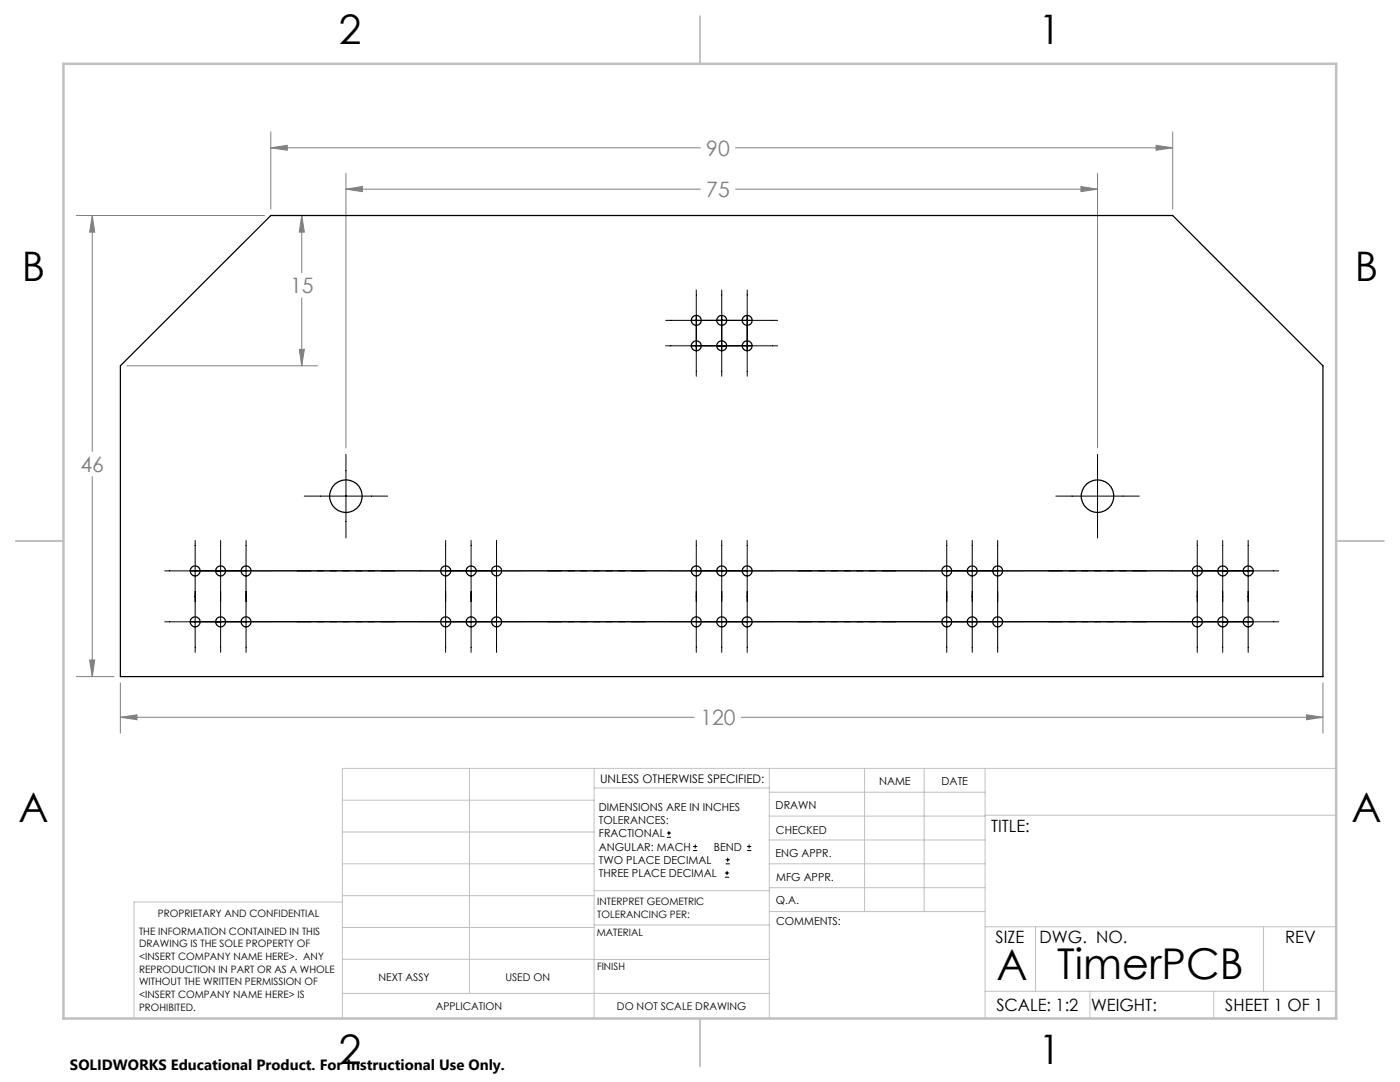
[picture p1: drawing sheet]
<svg xmlns="http://www.w3.org/2000/svg" width="279mm" height="216mm" viewBox="0 0 279 216" stroke-linecap="round" stroke-linejoin="round" font-family="sans-serif">
<g fill="none" stroke="#000" stroke-width=".2">
<path d="M139 57.9v17.2M144 57.9v17.2M149.1 57.9v17.2M132.9 63.9h22.3M132.9 69h22.3M60.7 99h16.7M69 90.7v16.7M210.7 99h16.7M219 90.7v16.7M32.9 113.9h21.3M38.9 107.8v22.4M44 107.8v22.4"/>
<path d="M49.1 107.8v22.4M83.9 113.9h20.3M88.9 107.8v22.4M94 107.8v22.4M99.1 107.8v22.4M133.9 113.9h20.3M139 107.8v22.4M144 107.8v22.4M149.1 107.8v22.4M183.9 113.9h20.3M188.9 107.8v22.4M194 107.8v22.4"/>
<path d="M199.1 107.8v22.4M233.9 113.9h21.3M238.9 107.8v22.4M244 107.8v22.4M249.1 107.8v22.4M32.9 124.1h21.3M83.9 124.1h20.3M133.9 124.1h20.3M183.9 124.1h20.3M233.9 124.1h21.3M133.1 167.1h.8M133.1 166.2h.8"/>
<path d="M133.5 165.8v.9M138.3 169.7h.8M138.3 168.9h.8M138.7 168.5v.8M144.7 175h.8M144.7 174.2h.8M144.8 172.4h.9M144.8 171.6h.9M145.1 173.8v.8M145.2 171.1v.9M149.1 169.7h.8M149.1 168.9h.8"/>
<path d="M149.5 168.5v.8"/>
</g>
<g fill="none" stroke="#808080" stroke-width=".2">
<path d="M54 29.5l3.3-.5v1zM54 26.3v15.4M54 29.5h85.8M69 37.7l3.3-.5v1zM69 34.6v54.8M69 37.7h70.8M146.8 29.5h87.2M146.8 37.7h72.2M215.7 37.2l3.3 .5-3.3 .5zM219 34.6v54.8M230.7 29l3.3 .5-3.3 .5zM234 26.3v15.4"/>
<path d="M15.2 43h37.6M18.4 43l.5 3.3h-1zM18.4 43v47.1M55.3 43h8.1M60.2 43l.5 3.3h-1zM60.2 43v11.4M60.2 59.4v13.6M25.3 73h38.1M59.7 69.7h1l-.5 3.3zM18.4 95.1v39.9M15.2 135h7.6M17.9 131.7h1l-.5 3.3z"/>
<path d="M24 136.3v10M264 136.3v10M24 143.1l3.3-.5v1zM24 143.1h114.6M148 143.1h116M260.7 142.6l3.3 .5-3.3 .5z"/>
</g>
<g fill="none" stroke="#000" stroke-width=".2" stroke-dasharray="15.2 1.3 1.3 1.3" stroke-dashoffset="2.3">
<path d="M49.1 113.9h29.7M54.2 113.9h29.7M59.3 113.9h29.7M99.1 113.9h29.7M104.2 113.9h29.7M109.3 113.9h29.7M149.1 113.9h29.7M154.2 113.9h29.7M159.3 113.9h29.7M199.1 113.9h29.7M204.2 113.9h29.7M209.3 113.9h29.7"/>
<path d="M49.1 124.1h29.7M54.2 124.1h29.7M59.3 124.1h29.7M99.1 124.1h29.7M104.2 124.1h29.7M109.3 124.1h29.7M149.1 124.1h29.7M154.2 124.1h29.7M159.3 124.1h29.7M199.1 124.1h29.7M204.2 124.1h29.7M209.3 124.1h29.7"/>
</g>
<g fill="none" stroke="#c0c0c0" stroke-width=".2">
<path d="M68.3 159.7h50.3M93.7 153.3v44.9M118.6 153.3v49.9M118.6 157.2h34.9M153.5 153.3v49.9M153.5 158.1h43.1M172.5 153.3v28.6M184.4 153.3v28.6M196.6 153.3v49.9M266.7 153.3h-198.4v49.9M68.3 178.7h50.3M68.3 172.4h50.3"/>
<path d="M68.3 166h50.3M68.3 180h-41.6v23.2M118.6 177.7h35M153.5 167.6h43.1M153.5 162.8h43.1M153.5 172.4h43.1M153.5 177.1h43.1M196.6 162.7h70.1M68.3 198.2h85.2M68.3 191.4l85.2 .1M68.3 185.1h50.3M118.6 184.6h35"/>
<path d="M153.6 181.9h43M196.6 197.8h70.1M196.6 184.9h70.1M206.7 184.9v12.9M217.5 197.8v5.4M242.2 197.8v5.4M252.2 184.9v12.9"/>
</g>
<path d="M139.7 3.2v9.5M3.1 107.9h9.6M266.7 107.9h9.5M139.7 203.2v9.6" fill="none" stroke="#c0c0c0" stroke-width=".25"/>
<path d="M12.7 12.7h254v190.5h-254z" fill="none" stroke="#c0c0c0" stroke-width=".5"/>
<path d="M18.4 43l.5 3.3h-1zM17.9 131.7h1l-.5 3.3zM230.7 29l3.3 .5-3.3 .5zM54 29.5l3.3-.5v1zM59.7 69.7h1l-.5 3.3zM60.2 43l.5 3.3h-1zM24 143.1l3.3-.5v1zM260.7 142.6l3.3 .5-3.3 .5zM69 37.7l3.3-.5v1zM215.7 37.2l3.3 .5-3.3 .5z" fill="#808080"/>
<g fill="none" stroke="#000" stroke-width=".25">
<path d="M24 73l30-30h180l30 30v62h-240z"/>
<circle cx="139" cy="69" r=".99"/>
<circle cx="139" cy="63.9" r=".99"/>
<circle cx="144" cy="69" r=".99"/>
<circle cx="144" cy="63.9" r=".99"/>
<circle cx="149.1" cy="69" r=".99"/>
<circle cx="149.1" cy="63.9" r=".99"/>
<circle cx="69" cy="99" r="3.3"/>
<circle cx="219" cy="99" r="3.3"/>
<circle cx="38.9" cy="113.9" r="1.01"/>
<circle cx="44" cy="113.9" r="1.01"/>
<circle cx="49.1" cy="113.9" r="1.01"/>
<circle cx="89" cy="113.9" r="1.02"/>
<circle cx="94" cy="113.9" r="1.02"/>
<circle cx="99.1" cy="113.9" r="1.02"/>
<circle cx="139" cy="113.9" r="1.01"/>
<circle cx="144" cy="113.9" r="1.01"/>
<circle cx="149.1" cy="113.9" r="1.01"/>
<circle cx="188.9" cy="113.9" r="1.01"/>
<circle cx="194" cy="113.9" r="1.01"/>
<circle cx="199.1" cy="113.9" r="1.01"/>
<circle cx="239" cy="113.9" r="1.02"/>
<circle cx="244" cy="113.9" r="1.02"/>
<circle cx="249.1" cy="113.9" r="1.02"/>
<circle cx="38.9" cy="124.1" r="1.01"/>
<circle cx="44" cy="124.1" r="1.01"/>
<circle cx="49.1" cy="124.1" r="1.01"/>
<circle cx="89" cy="124.1" r="1.02"/>
<circle cx="94" cy="124.1" r="1.02"/>
<circle cx="99.1" cy="124.1" r="1.02"/>
<circle cx="139" cy="124.1" r="1.01"/>
<circle cx="144" cy="124.1" r="1.01"/>
<circle cx="149.1" cy="124.1" r="1.01"/>
<circle cx="188.9" cy="124.1" r="1.01"/>
<circle cx="194" cy="124.1" r="1.01"/>
<circle cx="199.1" cy="124.1" r="1.01"/>
<circle cx="239" cy="124.1" r="1.02"/>
<circle cx="244" cy="124.1" r="1.02"/>
<circle cx="249.1" cy="124.1" r="1.02"/>
</g>
<g font-size="8.5">
<text x="198.9" y="195.5">A</text>
<text x="211" y="195.4">TimerPCB</text>
</g>
<g font-size="8.1">
<text x="67.6" y="8.9">2</text>
<text x="207.3" y="8.9">1</text>
<text x="4.4" y="56.2">B</text>
<text x="270.4" y="56.2">B</text>
<text x="3.7" y="164.1">A</text>
<text x="269.7" y="164.1">A</text>
<text x="67.6" y="212.4">2</text>
<text x="207.3" y="212.4">1</text>
</g>
<g font-size="4.2" fill="#808080">
<text x="141" y="31.1">90</text>
<text x="141" y="39.3">75</text>
<text x="57.9" y="58.5">15</text>
<text x="16.1" y="94.2">46</text>
<text x="139.8" y="144.7">120</text>
</g>
<g font-size="3.4">
<text x="197.8" y="166">TITLE:</text>
<text x="198.7" y="188.1">SIZE</text>
<text x="207.5" y="188.1">DWG. NO.</text>
<text x="256.5" y="188.2">REV</text>
<text x="198.8" y="201.7">SCALE: 1:2</text>
<text x="217.7" y="201.8">WEIGHT:</text>
<text x="244.5" y="201.7">SHEET 1 OF 1</text>
</g>
<text font-size="3" x="14" y="213.5">SOLIDWORKS Educational Product. For Instructional Use Only.</text>
<text font-size="2.4" x="119.8" y="156.2">UNLESS OTHERWISE SPECIFIED:</text>
<g font-size="2.2">
<text x="119.5" y="161.8">DIMENSIONS ARE IN INCHES</text>
<text x="154.8" y="161.4">DRAWN</text>
<text x="175.4" y="156.6">NAME</text>
<text x="187.9" y="156.7">DATE</text>
<text x="119.5" y="164.4">TOLERANCES:</text>
<text x="119.5" y="167.1">FRACTIONAL</text>
<text x="154.9" y="166.3">CHECKED</text>
<text x="119.5" y="169.7">ANGULAR: MACH</text>
<text x="119.5" y="172.4">TWO PLACE DECIMAL</text>
<text x="142.5" y="169.7">BEND</text>
<text x="154.8" y="171">ENG APPR.</text>
<text x="119.5" y="175">THREE PLACE DECIMAL</text>
<text x="154.9" y="175.7">MFG APPR.</text>
<text x="154.9" y="180.4">Q.A.</text>
<text x="154.9" y="184.6">COMMENTS:</text>
</g>
<g font-size="2.1">
<text x="75.5" y="195.7">NEXT ASSY</text>
<text x="100.9" y="195.7">USED ON</text>
<text x="86.9" y="201.5">APPLICATION</text>
<text x="123.1" y="201.6">DO NOT SCALE DRAWING</text>
</g>
<g font-size="2">
<text x="31.5" y="182.9">PROPRIETARY AND CONFIDENTIAL</text>
<text x="119.2" y="180.6">INTERPRET GEOMETRIC</text>
<text x="119.2" y="183.1">TOLERANCING PER:</text>
<text x="27.8" y="186.5">THE INFORMATION CONTAINED IN THIS</text>
<text x="27.8" y="189">DRAWING IS THE SOLE PROPERTY OF</text>
<text x="27.8" y="191.6">&lt;INSERT COMPANY NAME HERE&gt;. ANY</text>
<text x="119.1" y="186.7">MATERIAL</text>
<text x="27.8" y="194.1">REPRODUCTION IN PART OR AS A WHOLE</text>
<text x="27.8" y="196.6">WITHOUT THE WRITTEN PERMISSION OF</text>
<text x="119.1" y="193.5">FINISH</text>
<text x="27.8" y="199.1">&lt;INSERT COMPANY NAME HERE&gt; IS</text>
<text x="27.8" y="201.7">PROHIBITED.</text>
</g>
</svg>
